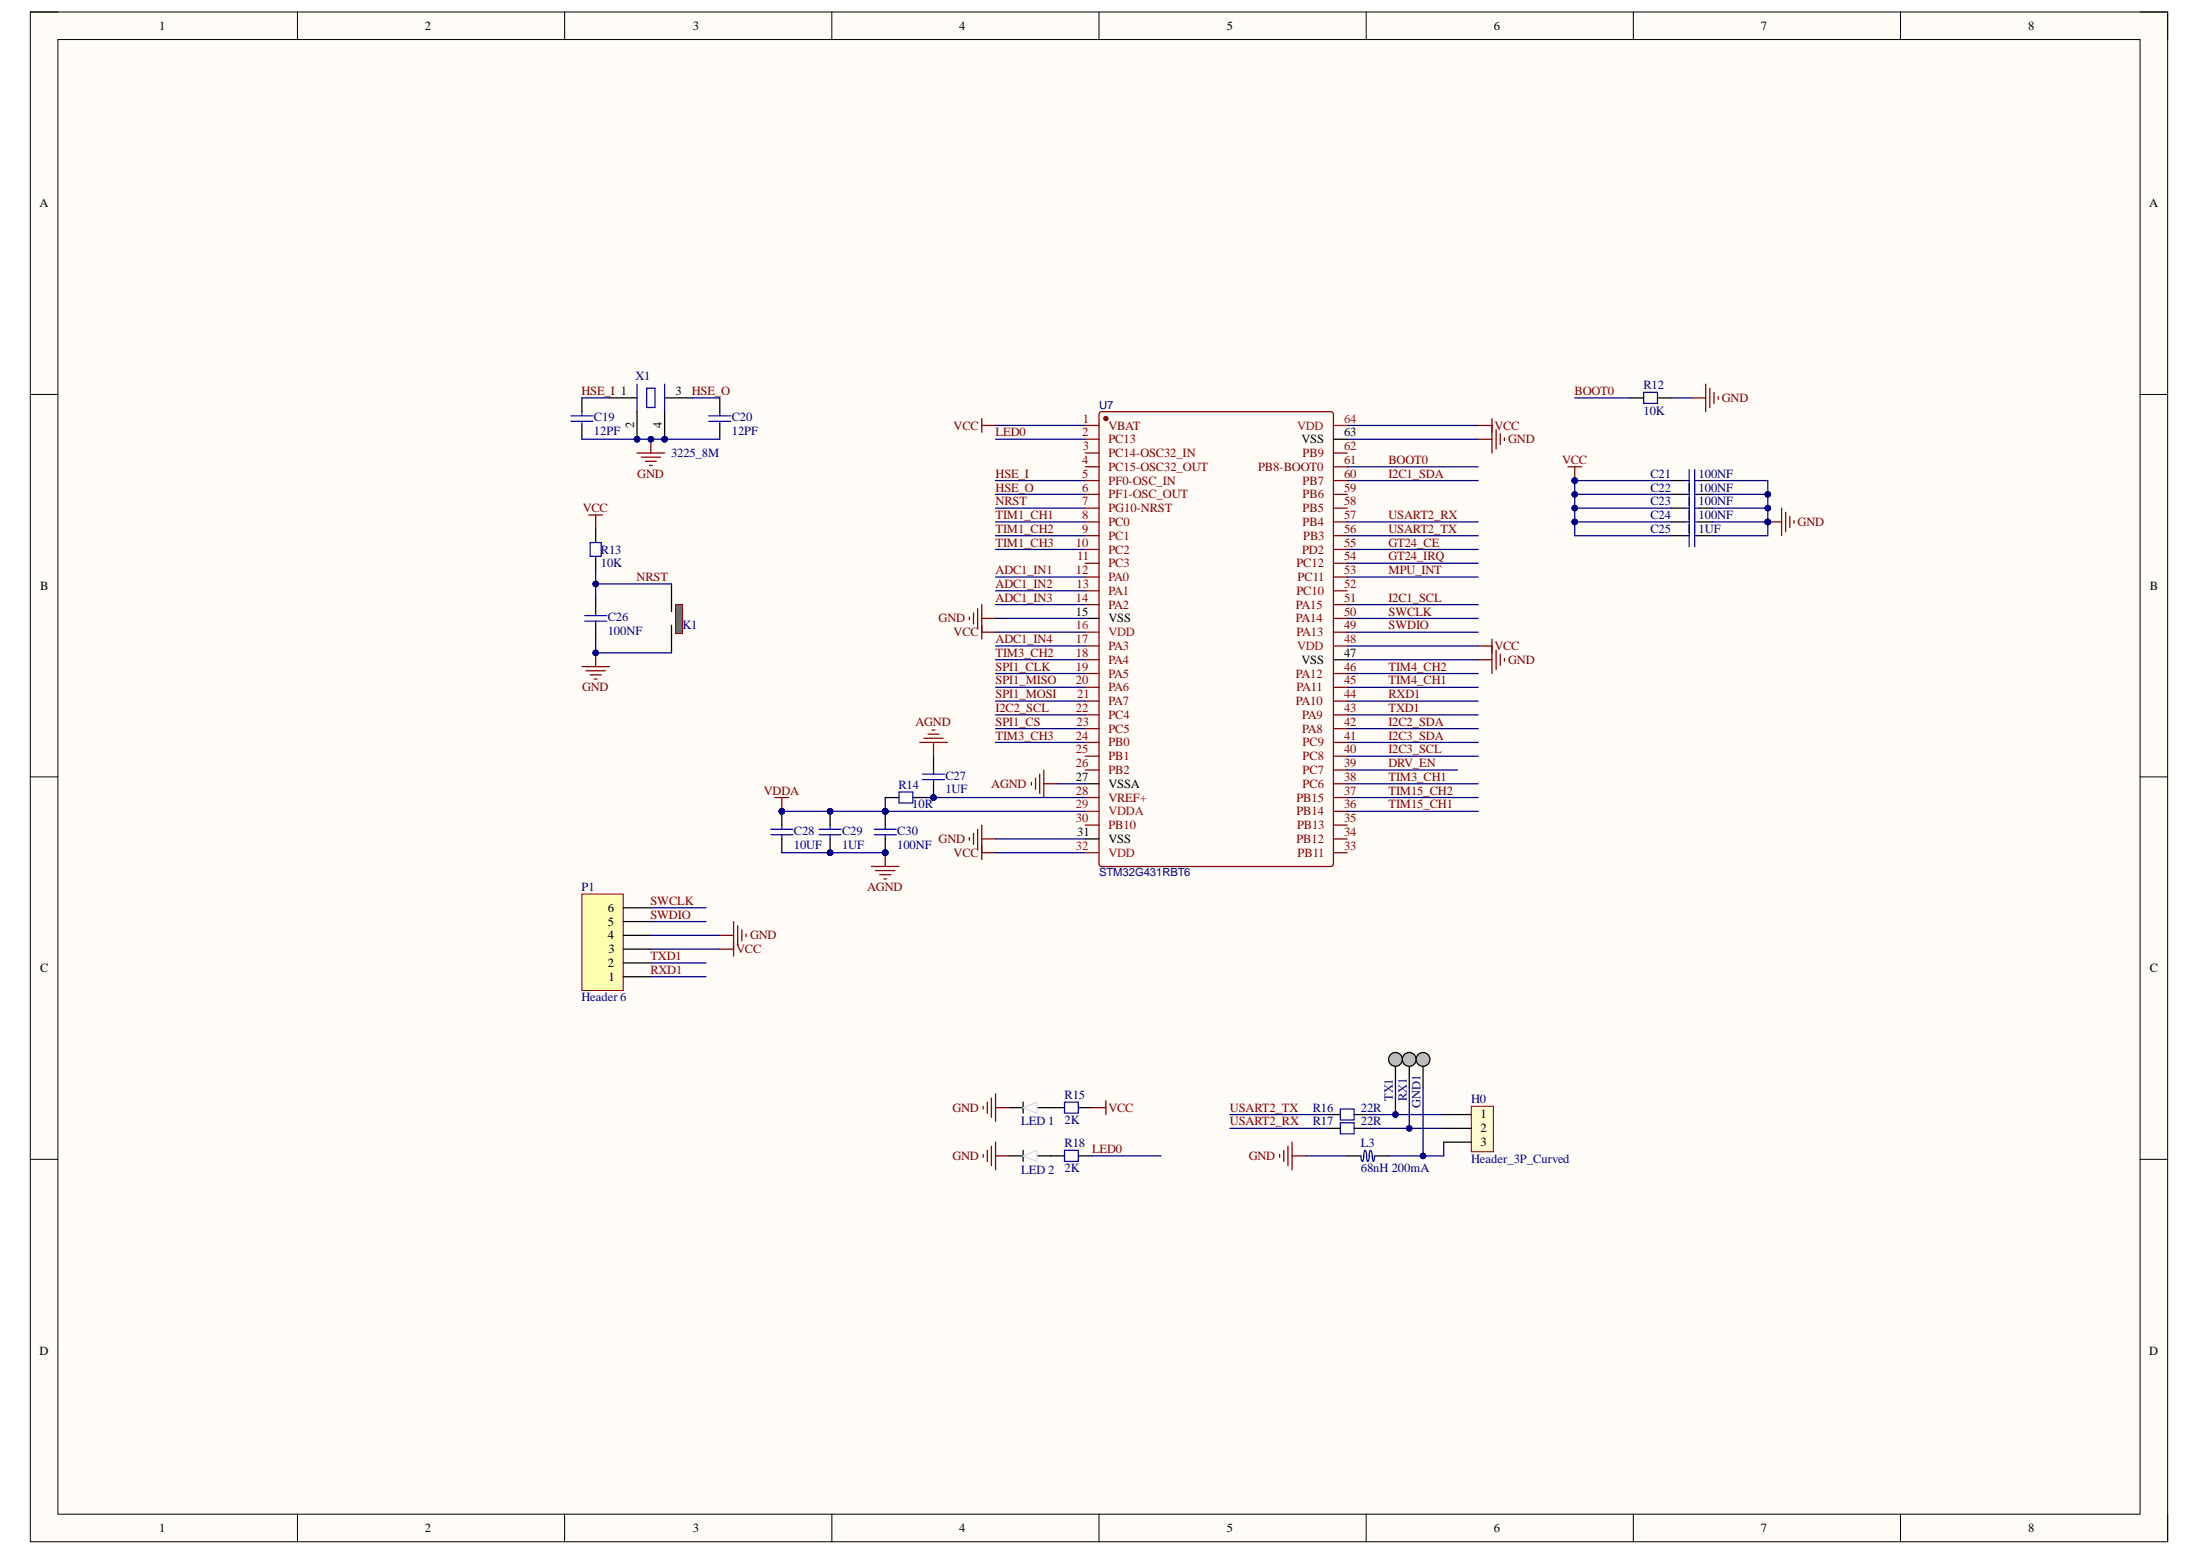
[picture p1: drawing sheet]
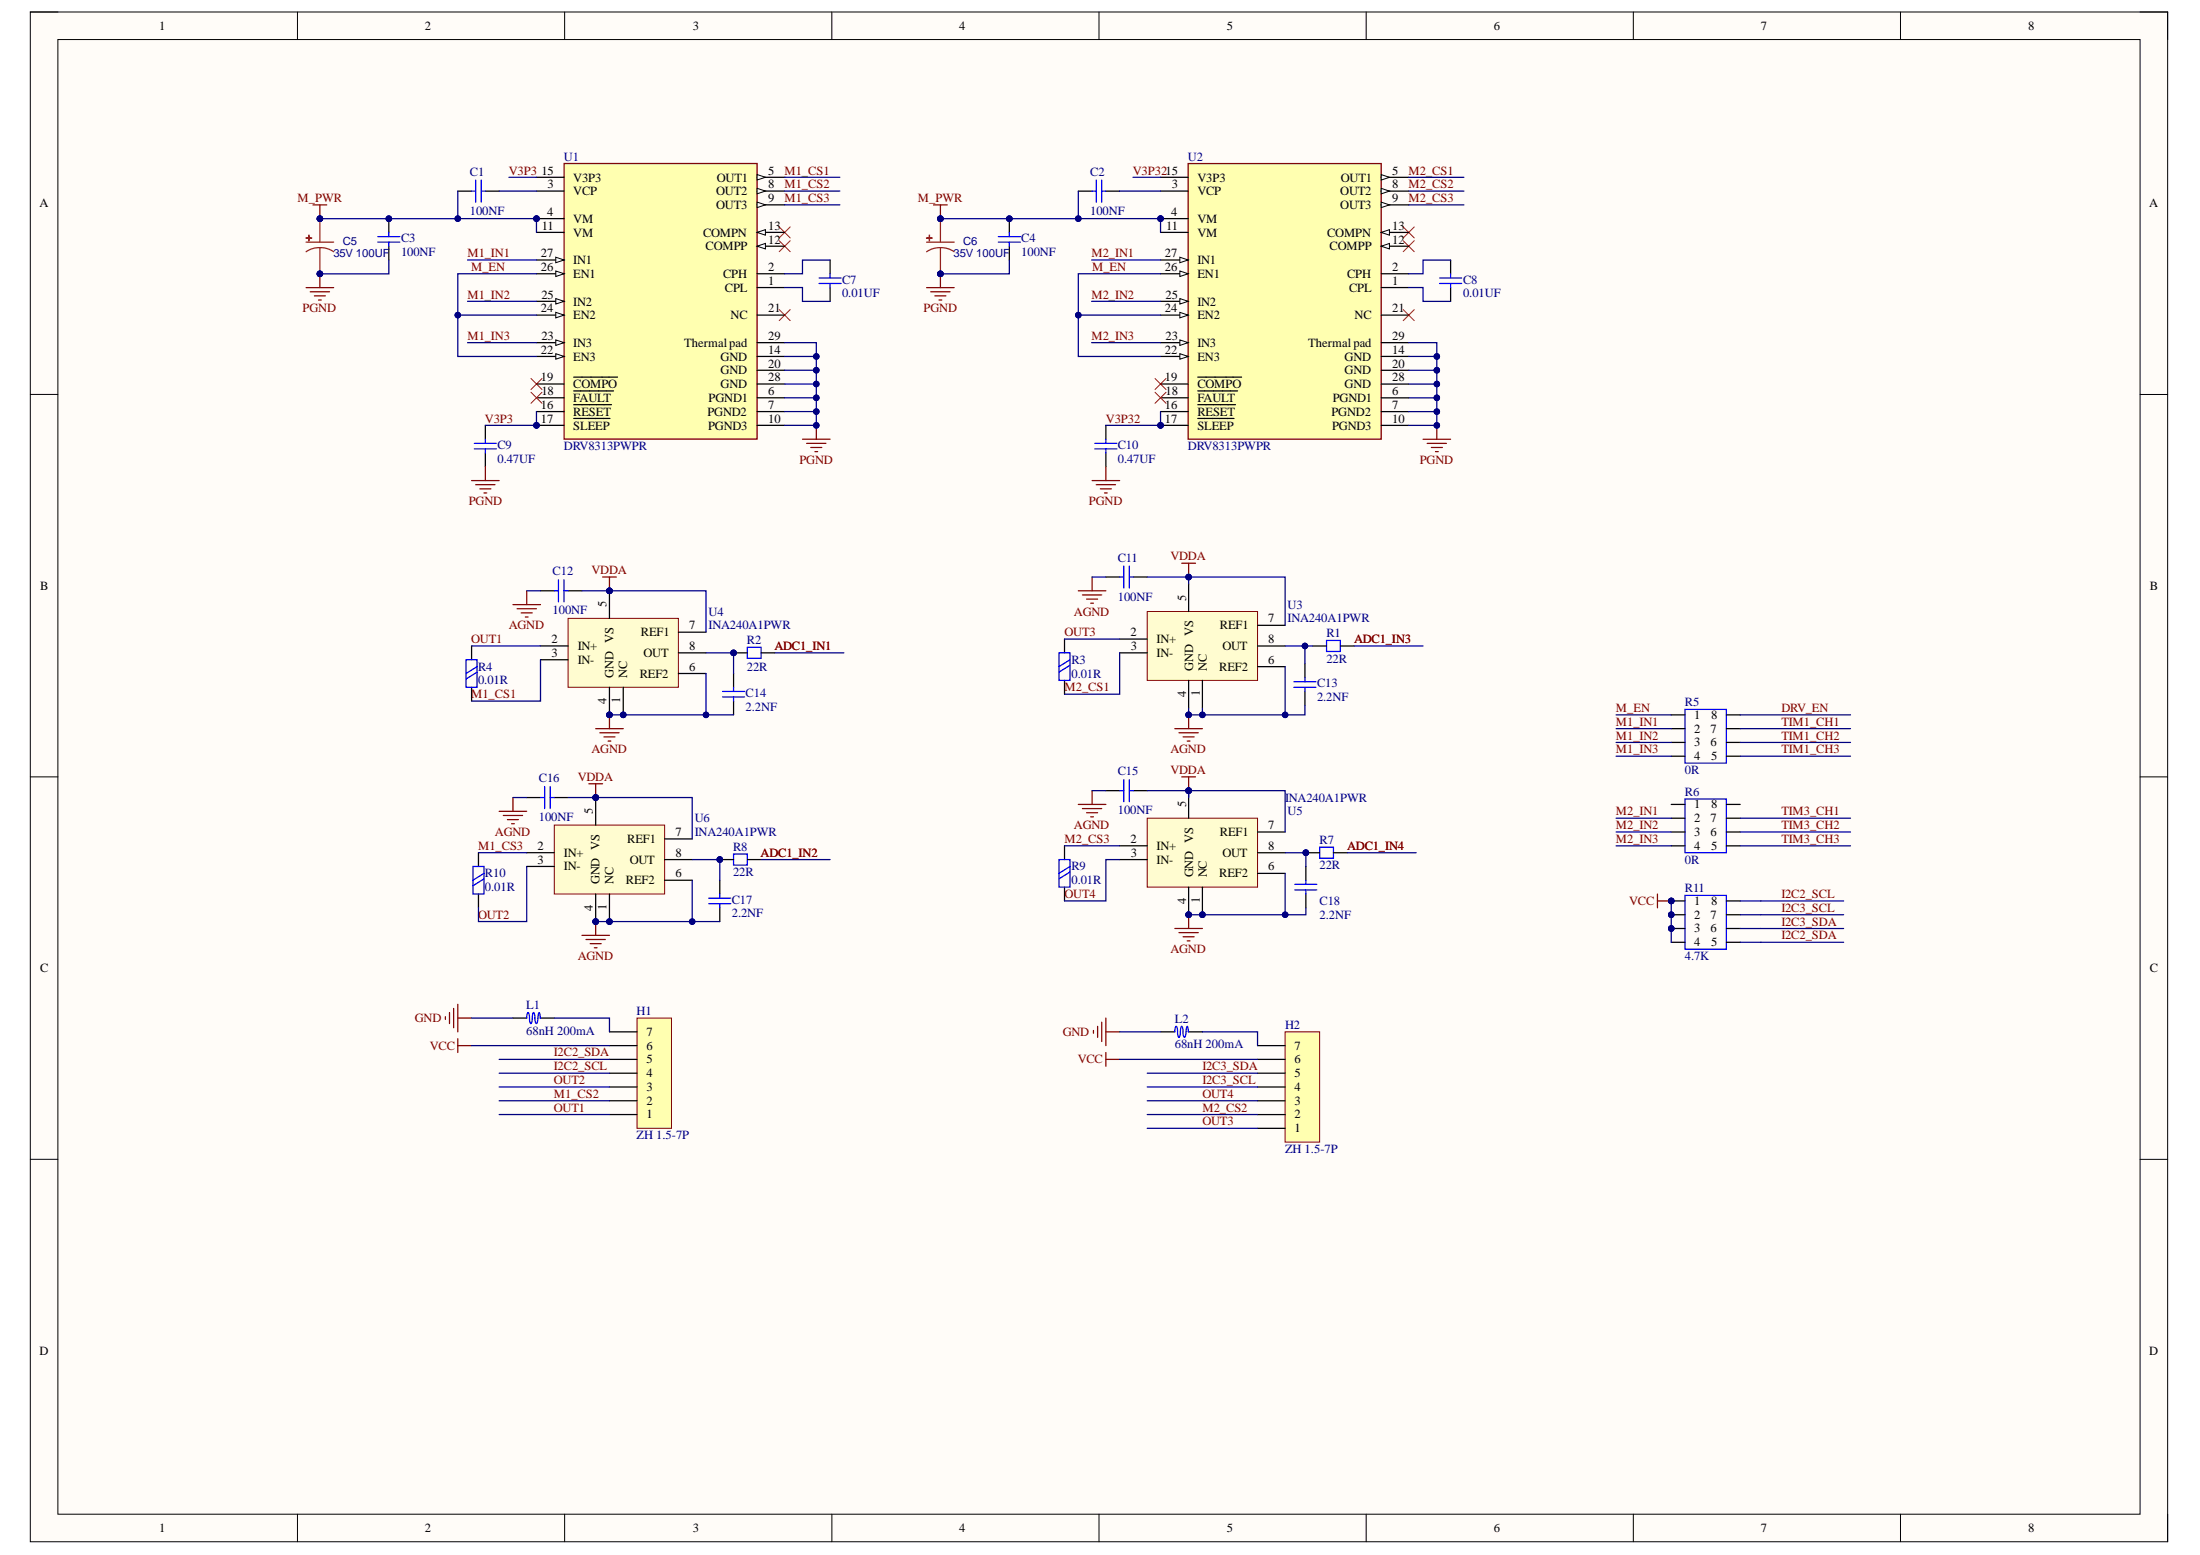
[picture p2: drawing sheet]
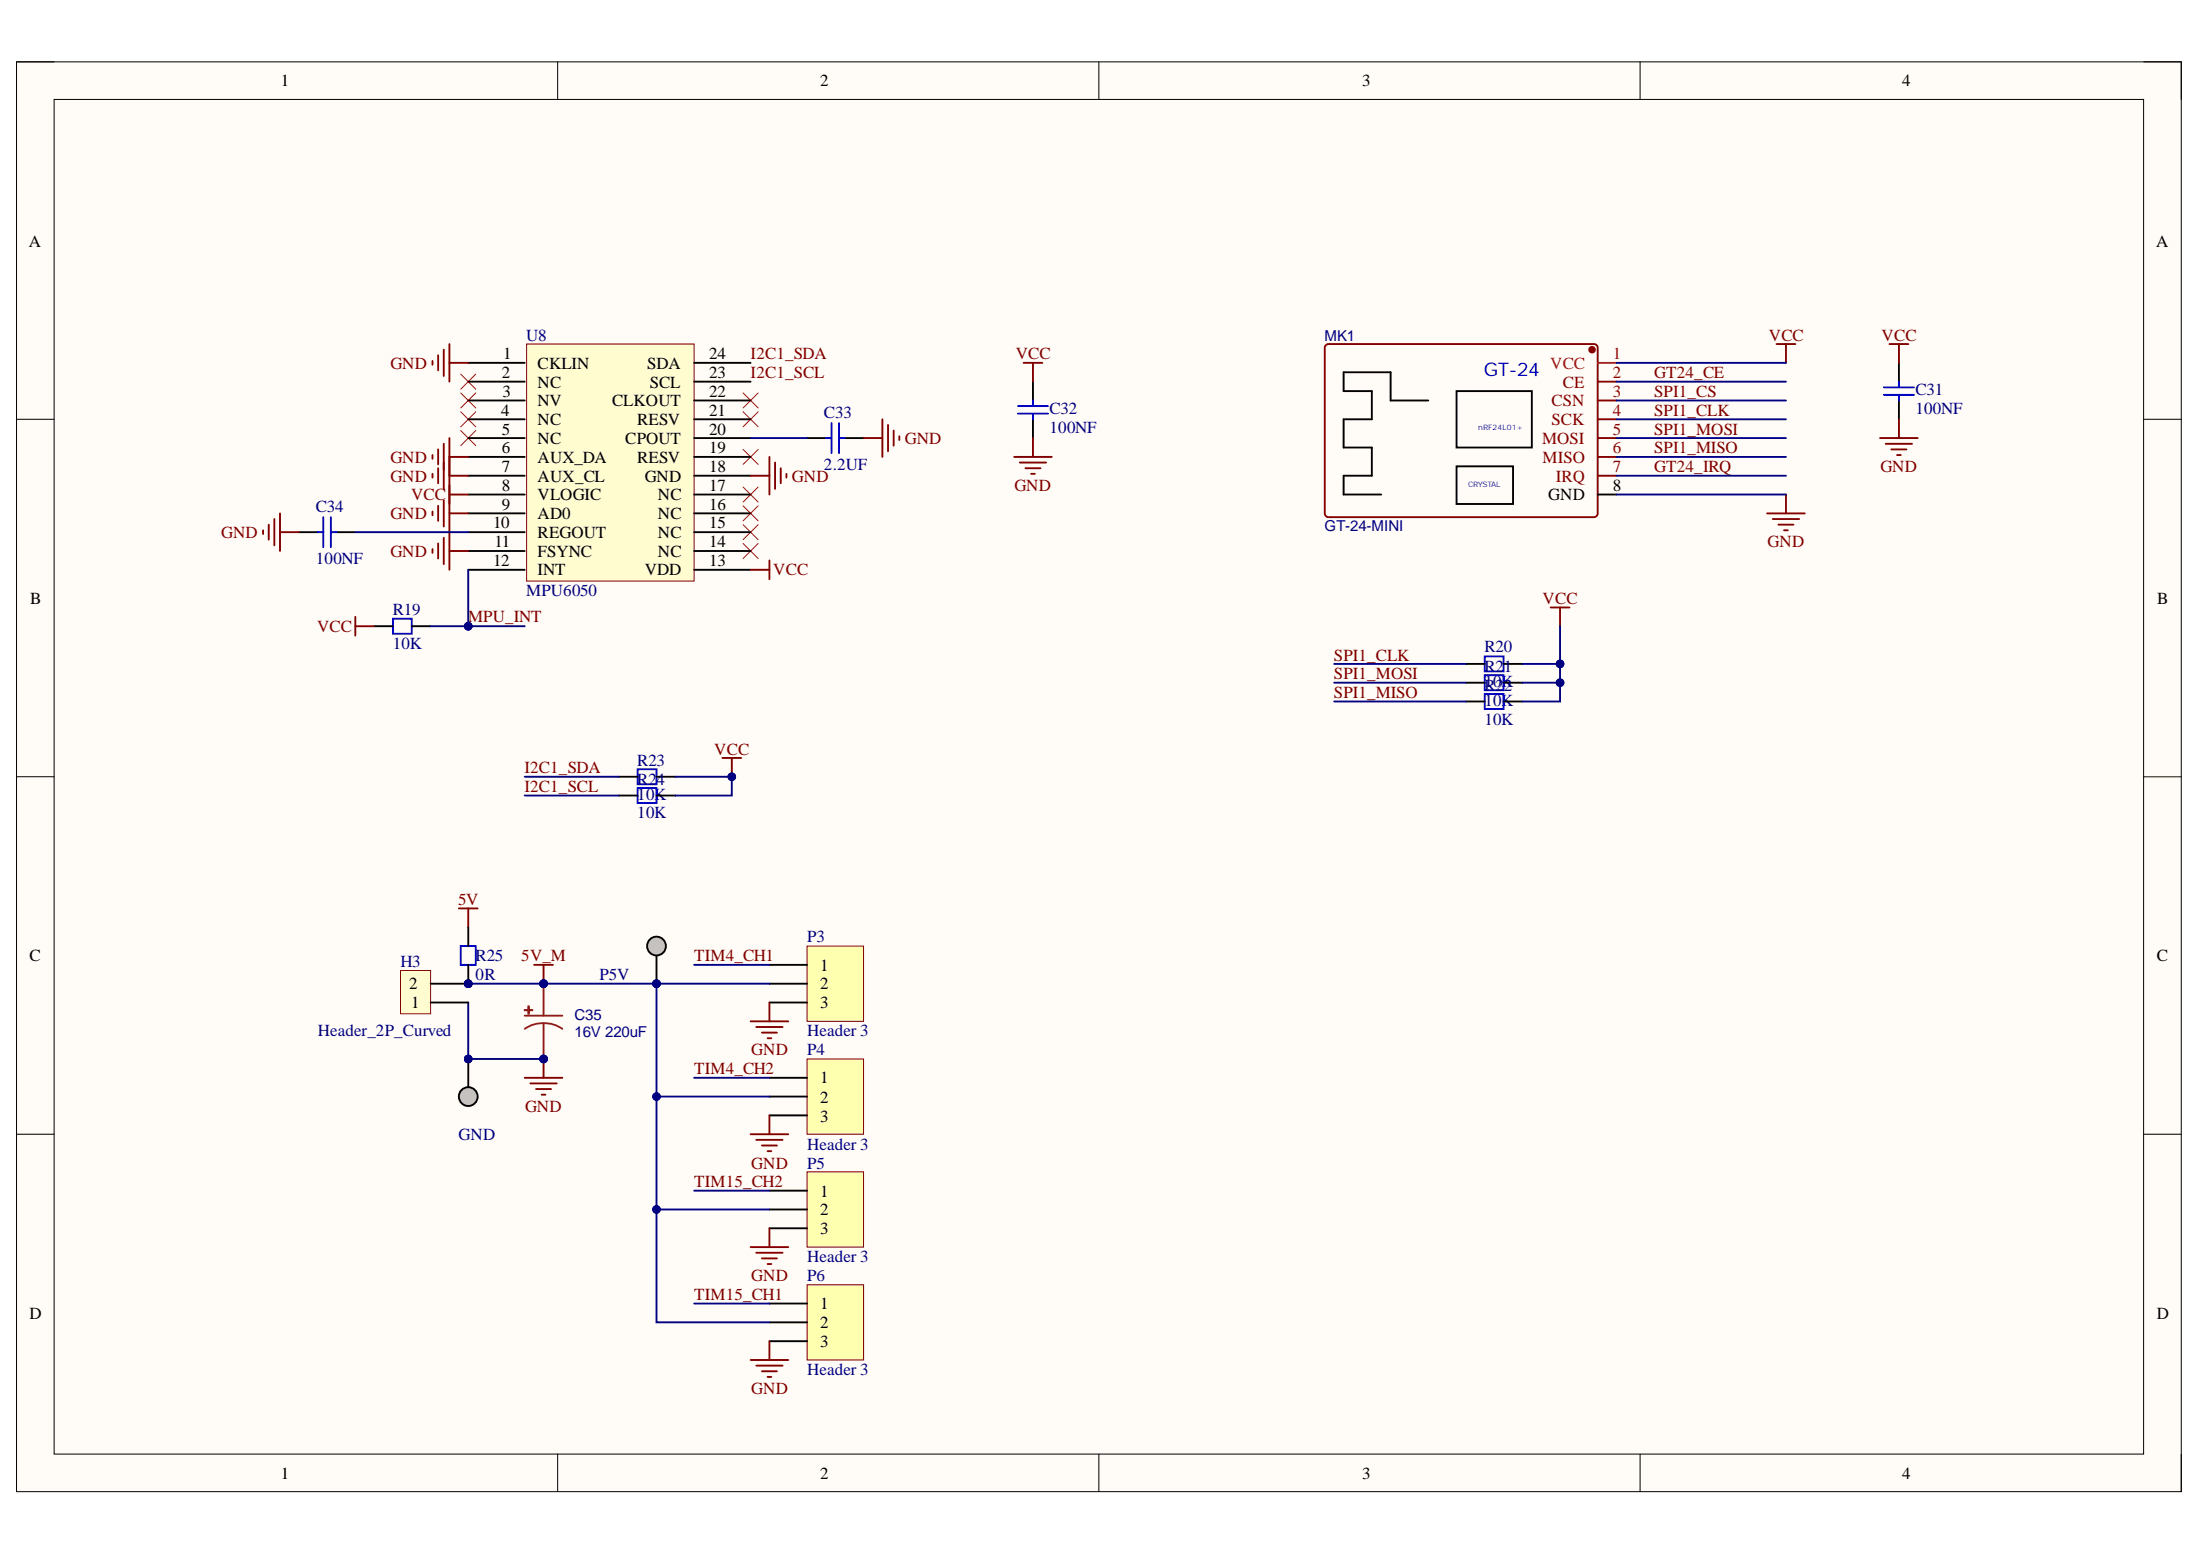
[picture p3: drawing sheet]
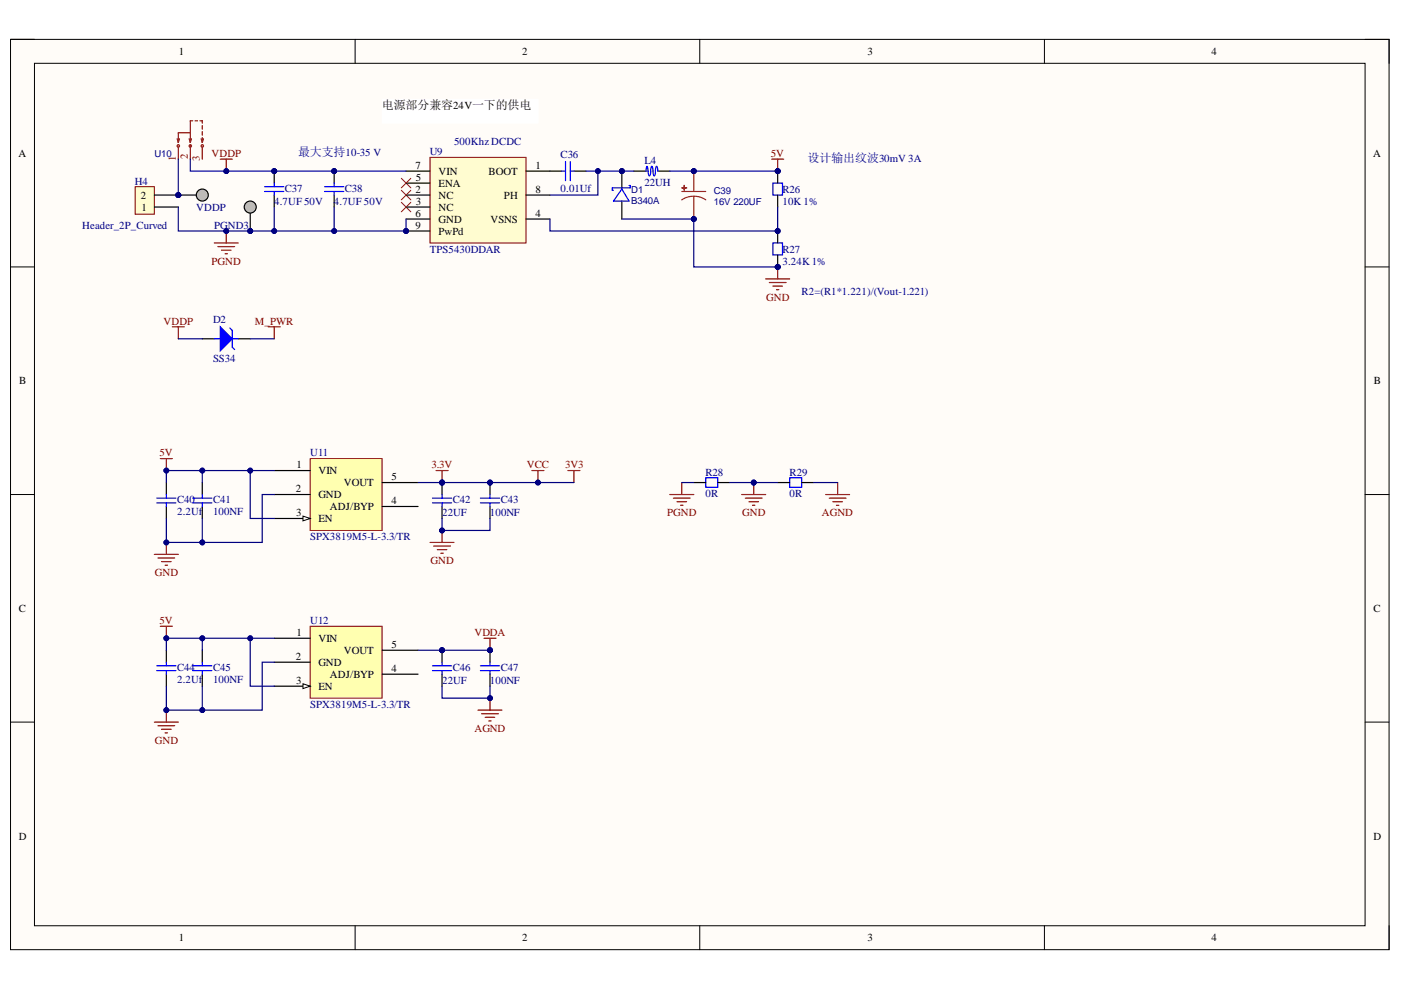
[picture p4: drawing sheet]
# Altium project foc_driver-V0.5.PrjPcb
4 sheets, 116 parts. Net scope: global (net labels, ports and power ports of the same name join across sheets).
Board file: PCB.PcbDoc
Sheets:
  Sheet0-MCU.SchDoc
  Sheet1-driver.SchDoc
  Sheet2-sensor.SchDoc
  Sheet3-power.SchDoc

## Sheet Sheet0-MCU.SchDoc
size A3; SheetNumber: 1; SheetTotal: 4

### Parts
C19  12PF  [CC1608-0603]
C20  12PF  [CC1608-0603]
C21  100NF  [CC1608-0603]
C22  100NF  [CC1608-0603]
C23  100NF  [CC1608-0603]
C24  100NF  [CC1608-0603]
C25  1UF  [CC1608-0603]
C26  100NF  [CC1608-0603]
C27  1UF  [CC1608-0603]
C28  10UF  [CC1608-0603]
C29  1UF  [CC1608-0603]
C30  100NF  [CC1608-0603]
GND1  test  [test]  (value not drawn)
H0  Header_3P_Curved  [Header_2_54_3PW]
K1  KEY 3*4  [KEY 3*4]  (value not drawn)
L3  68nH 200mA  [Inductor-0603]
LED_1  LED 0603  [LED 0603]  (value not drawn)
LED_2  LED 0603  [LED 0603]  (value not drawn)
P1  Header 6  [HDR1X6]
R12  10K  [CR1608-0603]
R13  10K  [CR1608-0603]
R14  10R  [CR1608-0603]
R15  2K  [CR1608-0603]
R16  22R  [CR1608-0603]
R17  22R  [CR1608-0603]
R18  2K  [CR1608-0603]
RX1  test  [test]  (value not drawn)
TX1  test  [test]  (value not drawn)
U7  STM32G431RBT6  [LQFP-64]
X1  3225_8M  [XTAL-3225]

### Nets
AGND: C27.1 C28.1 C29.1 C30.1 U7.27(VSSA)
GND: C19.1 C20.1 C21.1 C22.1 C23.1 C24.1 C25.1 C26.1 K1.2 L3.2 LED_1.2 LED_2.2 P1.4 R12.1 U7.15(VSS) U7.31(VSS) U7.47(VSS) U7.63(VSS) X1.2(GND) X1.4(GND)
VCC: C21.2 C22.2 C23.2 C24.2 C25.2 P1.3 R13.2 R15.2 U7.1(VBAT) U7.16(VDD) U7.32(VDD) U7.48(VDD) U7.64(VDD)  [project net 3.3V]
VDDA: C28.2 C29.2 C30.2 R14.2 U7.29(VDDA)
ADC1_IN1: U7.12(PA0)
ADC1_IN2: U7.13(PA1)
ADC1_IN3: U7.14(PA2)
ADC1_IN4: U7.17(PA3)
BOOT0: R12.2 U7.61(PB8-BOOT0)
DRV_EN: U7.39(PC7)
GT24_CE: U7.55(PD2)
GT24_IRQ: U7.54(PC12)
HSE_I: C19.2 U7.5(PF0-OSC_IN) X1.1(OSC1)
HSE_O: C20.2 U7.6(PF1-OSC_OUT) X1.3(OSC2)
I2C1_SCL: U7.51(PA15)
I2C1_SDA: U7.60(PB7)
I2C2_SCL: U7.22(PC4)
I2C2_SDA: U7.42(PA8)
I2C3_SCL: U7.40(PC8)
I2C3_SDA: U7.41(PC9)
LED0: R18.2 U7.2(PC13)
MPU_INT: U7.53(PC11)
NRST: C26.2 K1.1 R13.1 U7.7(PG10-NRST)
RXD1: P1.1 U7.44(PA10)
SPI1_CLK: U7.19(PA5)
SPI1_CS: U7.23(PC5)
SPI1_MISO: U7.20(PA6)
SPI1_MOSI: U7.21(PA7)
SWCLK: P1.6 U7.50(PA14)
SWDIO: P1.5 U7.49(PA13)
TIM1_CH1: U7.8(PC0)
TIM1_CH2: U7.9(PC1)
TIM1_CH3: U7.10(PC2)
TIM3_CH1: U7.38(PC6)
TIM3_CH2: U7.18(PA4)
TIM3_CH3: U7.24(PB0)
TIM4_CH1: U7.45(PA11)
TIM4_CH2: U7.46(PA12)
TIM15_CH1: U7.36(PB14)
TIM15_CH2: U7.37(PB15)
TXD1: P1.2 U7.43(PA9)
USART2_RX: R17.1 U7.57(PB4)
USART2_TX: R16.1 U7.56(PB3)
NetC27_2: C27.2 R14.1 U7.28(VREF+)
NetGND1_0: GND1.0 H0.3 L3.1
NetH0_1: H0.1 R16.2 TX1.0
NetH0_2: H0.2 R17.2 RX1.0
NetLED_1_1: LED_1.1 R15.1
NetLED_2_1: LED_2.1 R18.1

Not connected (* = marked no-connect by the designer): U7 3(PC14-OSC32_IN) 4(PC15-OSC32_OUT) 11(PC3) 25(PB1) 26(PB2) 30(PB10) 33(PB11) 34(PB12) 35(PB13) 52(PC10) 58(PB5) 59(PB6) 62(PB9)

## Sheet Sheet1-driver.SchDoc
size A3; SheetNumber: 2; SheetTotal: 4

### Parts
C1  100NF  [CC1608-0603]
C2  100NF  [CC1608-0603]
C3  100NF  [CC1608-0603]
C4  100NF  [CC1608-0603]
C5  35V 100UF  [CAP-SMD_D6.3]
C6  35V 100UF  [CAP-SMD_D6.3]
C7  0.01UF  [CC1608-0603]
C8  0.01UF  [CC1608-0603]
C9  0.47UF  [CC1608-0603]
C10  0.47UF  [CC1608-0603]
C11  100NF  [CC1608-0603]
C12  100NF  [CC1608-0603]
C13  2.2NF  [CC1608-0603]
C14  2.2NF  [CC1608-0603]
C15  100NF  [CC1608-0603]
C16  100NF  [CC1608-0603]
C17  2.2NF  [CC1608-0603]
C18  2.2NF  [CC1608-0603]
H1  ZH 1.5-7P  [ZH1.5-7P]
H2  ZH 1.5-7P  [ZH1.5-7P]
L1  68nH 200mA  [Inductor-0603]
L2  68nH 200mA  [Inductor-0603]
R1  22R  [CR1608-0603]
R2  22R  [CR1608-0603]
R3  0.01R  [CR3216-1206]
R4  0.01R  [CR3216-1206]
R5  0R  [SMD_0603-8P]
R6  0R  [SMD_0603-8P]
R7  22R  [CR1608-0603]
R8  22R  [CR1608-0603]
R9  0.01R  [CR3216-1206]
R10  0.01R  [CR3216-1206]
R11  4.7K  [SMD_0603-8P]
U1  DRV8313PWPR  [HTSSOP-28]
U2  DRV8313PWPR  [HTSSOP-28]
U3  INA240A1PWR  [TSSOP-8]
U4  INA240A1PWR  [TSSOP-8]
U5  INA240A1PWR  [TSSOP-8]
U6  INA240A1PWR  [TSSOP-8]

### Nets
AGND: C11.2 C12.2 C13.1 C14.1 C15.2 C16.2 C17.1 C18.1 U3.1(NC) U3.4(GND) U3.6(REF2) U4.1(NC) U4.4(GND) U4.6(REF2) U5.1(NC) U5.4(GND) U5.6(REF2) U6.1(NC) U6.4(GND) U6.6(REF2)
GND: L1.2 L2.2
M_PWR: C1.2 C2.2 C3.1 C4.1 C5.1 C6.1 U1.4(VM) U1.11(VM) U2.4(VM) U2.11(VM)
PGND: C3.2 C4.2 C5.2 C6.2 C9.2 C10.2 U1.6(PGND1) U1.7(PGND2) U1.10(PGND3) U1.14(GND) U1.20(GND) U1.28(GND) U1.29(Thermal_pad) U2.6(PGND1) U2.7(PGND2) U2.10(PGND3) U2.14(GND) U2.20(GND) U2.28(GND) U2.29(Thermal_pad)
VCC: H1.6 H2.6 R11.1 R11.2 R11.3 R11.4  [project net 3.3V]
VDDA: C11.1 C12.1 C15.1 C16.1 U3.5(VS) U3.7(REF1) U4.5(VS) U4.7(REF1) U5.5(VS) U5.7(REF1) U6.5(VS) U6.7(REF1)
ADC1_IN1: R2.1
ADC1_IN2: R8.1
ADC1_IN3: R1.1
ADC1_IN4: R7.1
DRV_EN: R5.8
I2C2_SCL: H1.4 R11.8
I2C2_SDA: H1.5 R11.5
I2C3_SCL: H2.4 R11.7
I2C3_SDA: H2.5 R11.6
M1_CS1: R4.1 U1.5(OUT1) U4.3(IN-)
M1_CS2: H1.2 U1.8(OUT2)
M1_CS3: R10.2 U1.9(OUT3) U6.2(IN+)
M1_IN1: R5.2 U1.27(IN1)
M1_IN2: R5.3 U1.25(IN2)
M1_IN3: R5.4 U1.23(IN3)
M2_CS1: R3.1 U2.5(OUT1) U3.3(IN-)
M2_CS2: H2.2 U2.8(OUT2)
M2_CS3: R9.2 U2.9(OUT3) U5.2(IN+)
M2_IN1: R6.2 U2.27(IN1)
M2_IN2: R6.3 U2.25(IN2)
M2_IN3: R6.4 U2.23(IN3)
M_EN: R5.1 U1.22(EN3) U1.24(EN2) U1.26(EN1) U2.22(EN3) U2.24(EN2) U2.26(EN1)
OUT1: H1.1 R4.2 U4.2(IN+)
OUT2: H1.3 R10.1 U6.3(IN-)
OUT3: H2.1 R3.2 U3.2(IN+)
OUT4: H2.3 R9.1 U5.3(IN-)
TIM1_CH1: R5.7
TIM1_CH2: R5.6
TIM1_CH3: R5.5
TIM3_CH1: R6.7
TIM3_CH2: R6.6
TIM3_CH3: R6.5
V3P3: C9.1 U1.15(V3P3) U1.16(~{RESET}) U1.17(~{SLEEP})
V3P32: C10.1 U2.15(V3P3) U2.16(~{RESET}) U2.17(~{SLEEP})
NetC1_1: C1.1 U1.3(VCP)
NetC2_1: C2.1 U2.3(VCP)
NetC7_1: C7.1 U1.2(CPH)
NetC7_2: C7.2 U1.1(CPL)
NetC8_1: C8.1 U2.2(CPH)
NetC8_2: C8.2 U2.1(CPL)
NetC13_2: C13.2 R1.2 U3.8(OUT)
NetC14_2: C14.2 R2.2 U4.8(OUT)
NetC17_2: C17.2 R8.2 U6.8(OUT)
NetC18_2: C18.2 R7.2 U5.8(OUT)
NetH1_7: H1.7 L1.1
NetH2_7: H2.7 L2.1

Not connected (* = marked no-connect by the designer): R6 1 8; U1 12(COMPP)* 13(COMPN)* 18(~{FAULT})* 19(~{COMPO})* 21(NC)*; U2 12(COMPP)* 13(COMPN)* 18(~{FAULT})* 19(~{COMPO})* 21(NC)*

## Sheet Sheet2-sensor.SchDoc
size A4; SheetNumber: 3; SheetTotal: 4

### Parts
C31  100NF  [CC1608-0603]
C32  100NF  [CC1608-0603]
C33  2.2UF  [CC1608-0603]
C34  100NF  [CC1608-0603]
C35  16V 220uF  [CAP-SMD_D6.3]
GND  test  [test]  (value not drawn)
H3  Header_2P_Curved  [Header_2_54_2PW]
MK1  GT-24-MINI  [GT24 _MINI]
P3  Header 3  [HDR1X3]
P4  Header 3  [HDR1X3]
P5  Header 3  [HDR1X3]
P5V  test  [test]  (value not drawn)
P6  Header 3  [HDR1X3]
R19  10K  [CR1608-0603]
R20  10K  [CR1608-0603]
R21  10K  [CR1608-0603]
R22  10K  [CR1608-0603]
R23  10K  [CR1608-0603]
R24  10K  [CR1608-0603]
R25  0R  [CR1608-0603]
U8  MPU6050  [QFN24 - duplicate]

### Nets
5V: R25.1
5V_M: C35.1 H3.2 P3.2 P4.2 P5.2 P5V.0 P6.2 R25.2
GND: C31.2 C32.2 C33.2 C34.1 C35.2 GND.0 H3.1 MK1.8(GND) P3.3 P4.3 P5.3 P6.3 U8.1(CKLIN) U8.6(AUX_DA) U8.7(AUX_CL) U8.9(AD0) U8.11(FSYNC) U8.18(GND)
VCC: C31.1 C32.1 MK1.1(VCC) R19.2 R20.1 R21.1 R22.1 R23.1 R24.1 U8.8(VLOGIC) U8.13(VDD)  [project net 3.3V]
GT24_CE: MK1.2(CE)
GT24_IRQ: MK1.7(IRQ)
I2C1_SCL: R24.2 U8.23(SCL)
I2C1_SDA: R23.2 U8.24(SDA)
MPU_INT: R19.1 U8.12(INT)
SPI1_CLK: MK1.4(SCK) R20.2
SPI1_CS: MK1.3(CSN)
SPI1_MISO: MK1.6(MISO) R22.2
SPI1_MOSI: MK1.5(MOSI) R21.2
TIM4_CH1: P3.1
TIM4_CH2: P4.1
TIM15_CH1: P6.1
TIM15_CH2: P5.1
NetC33_1: C33.1 U8.20(CPOUT)
NetC34_2: C34.2 U8.10(REGOUT)

Not connected (* = marked no-connect by the designer): U8 2(NC)* 3(NV)* 4(NC)* 5(NC)* 14(NC)* 15(NC)* 16(NC)* 17(NC)* 19(RESV)* 21(RESV)* 22(CLKOUT)*

## Sheet Sheet3-power.SchDoc
size A4; SheetNumber: 4; SheetTotal: 4

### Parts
C36  0.01Uf  [CC1608-0603]
C37  4.7UF 50V  [CC1608-0603]
C38  4.7UF 50V  [CC1608-0603]
C39  16V 220UF  [CAP-SMD_D6.3]
C40  2.2Uf  [CC1608-0603]
C41  100NF  [CC1608-0603]
C42  22UF  [CC1608-0603]
C43  100NF  [CC1608-0603]
C44  2.2Uf  [CC1608-0603]
C45  100NF  [CC1608-0603]
C46  22UF  [CC1608-0603]
C47  100NF  [CC1608-0603]
D1  B340A  [DO-214 AA]
D2  SS34  [DO-214 AA]
H4  Header_2P_Curved  [Header_2_54_2PW]
L4  22UH  [Inductor-1040]
PGND3  test  [test]  (value not drawn)
R26  10K 1%  [CR1608-0603]
R27  3.24K 1%  [CR1608-0603]
R28  0R  [CR1608-0603]
R29  0R  [CR1608-0603]
U9  TPS5430DDAR  [SOIC-8-E]
U10  HX SS12D10G4  [SW-TH_3P-SS12D06]  (value not drawn)
U11  SPX3819M5-L-3.3/TR  [SOT23-5]
U12  SPX3819M5-L-3.3/TR  [SOT23-5]
VDDP  test  [test]  (value not drawn)

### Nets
3.3V: C42.1 C43.1 U11.5(VOUT)  [also labelled 3V3, VCC]
5V: C39.1 C40.2 C41.2 C44.2 C45.2 L4.2 R26.2 U11.1(VIN) U11.3(EN) U12.1(VIN) U12.3(EN)
AGND: C46.2 C47.2 R29.1
GND: C39.2 C40.1 C41.1 C42.2 C43.2 C44.1 C45.1 D1.2(A) R27.1 R28.1 R29.2 U11.2(GND) U12.2(GND)
M_PWR: D2.1(K)
PGND: C37.2 C38.2 H4.1 PGND3.0 R28.2 U9.6(GND) U9.9(PwPd)
VDDA: C46.1 C47.1 U12.5(VOUT)
VDDP: C37.1 C38.1 D2.2(A) U9.7(VIN) U10.2
NetC36_1: C36.1 U9.1(BOOT)
NetC36_2: C36.2 D1.1(K) L4.1 U9.8(PH)
NetH4_2: H4.2 U10.1 VDDP.0
NetR26_1: R26.1 R27.2 U9.4(VSNS)

Not connected (* = marked no-connect by the designer): U9 2(NC)* 3(NC)* 5(ENA)*; U10 3; U11 4(ADJ/BYP); U12 4(ADJ/BYP)

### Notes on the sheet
- 电源部分兼容24V一下的供电
- 最大支持10-35 V
- (near U9) 500Khz DCDC
- (near R26) 设计输出纹波30mV 3A
- (near R27) R2=(R1*1.221)/(Vout-1.221)

## Nets that join several sheets
3.3V: Sheet0-MCU (13 pins), Sheet1-driver (6 pins), Sheet2-sensor (11 pins), Sheet3-power (C42.1 C43.1 U11.5)
5V: Sheet2-sensor (R25.1), Sheet3-power (11 pins)
AGND: Sheet0-MCU (5 pins), Sheet1-driver (20 pins), Sheet3-power (C46.2 C47.2 R29.1)
GND: Sheet0-MCU (20 pins), Sheet1-driver (L1.2 L2.2), Sheet2-sensor (18 pins), Sheet3-power (13 pins)
M_PWR: Sheet1-driver (10 pins), Sheet3-power (D2.1)
PGND: Sheet1-driver (20 pins), Sheet3-power (7 pins)
VDDA: Sheet0-MCU (5 pins), Sheet1-driver (12 pins), Sheet3-power (C46.1 C47.1 U12.5)
ADC1_IN1: Sheet0-MCU (U7.12), Sheet1-driver (R2.1)
ADC1_IN2: Sheet0-MCU (U7.13), Sheet1-driver (R8.1)
ADC1_IN3: Sheet0-MCU (U7.14), Sheet1-driver (R1.1)
ADC1_IN4: Sheet0-MCU (U7.17), Sheet1-driver (R7.1)
DRV_EN: Sheet0-MCU (U7.39), Sheet1-driver (R5.8)
GT24_CE: Sheet0-MCU (U7.55), Sheet2-sensor (MK1.2)
GT24_IRQ: Sheet0-MCU (U7.54), Sheet2-sensor (MK1.7)
I2C1_SCL: Sheet0-MCU (U7.51), Sheet2-sensor (R24.2 U8.23)
I2C1_SDA: Sheet0-MCU (U7.60), Sheet2-sensor (R23.2 U8.24)
I2C2_SCL: Sheet0-MCU (U7.22), Sheet1-driver (H1.4 R11.8)
I2C2_SDA: Sheet0-MCU (U7.42), Sheet1-driver (H1.5 R11.5)
I2C3_SCL: Sheet0-MCU (U7.40), Sheet1-driver (H2.4 R11.7)
I2C3_SDA: Sheet0-MCU (U7.41), Sheet1-driver (H2.5 R11.6)
MPU_INT: Sheet0-MCU (U7.53), Sheet2-sensor (R19.1 U8.12)
SPI1_CLK: Sheet0-MCU (U7.19), Sheet2-sensor (MK1.4 R20.2)
SPI1_CS: Sheet0-MCU (U7.23), Sheet2-sensor (MK1.3)
SPI1_MISO: Sheet0-MCU (U7.20), Sheet2-sensor (MK1.6 R22.2)
SPI1_MOSI: Sheet0-MCU (U7.21), Sheet2-sensor (MK1.5 R21.2)
TIM1_CH1: Sheet0-MCU (U7.8), Sheet1-driver (R5.7)
TIM1_CH2: Sheet0-MCU (U7.9), Sheet1-driver (R5.6)
TIM1_CH3: Sheet0-MCU (U7.10), Sheet1-driver (R5.5)
TIM3_CH1: Sheet0-MCU (U7.38), Sheet1-driver (R6.7)
TIM3_CH2: Sheet0-MCU (U7.18), Sheet1-driver (R6.6)
TIM3_CH3: Sheet0-MCU (U7.24), Sheet1-driver (R6.5)
TIM4_CH1: Sheet0-MCU (U7.45), Sheet2-sensor (P3.1)
TIM4_CH2: Sheet0-MCU (U7.46), Sheet2-sensor (P4.1)
TIM15_CH1: Sheet0-MCU (U7.36), Sheet2-sensor (P6.1)
TIM15_CH2: Sheet0-MCU (U7.37), Sheet2-sensor (P5.1)
